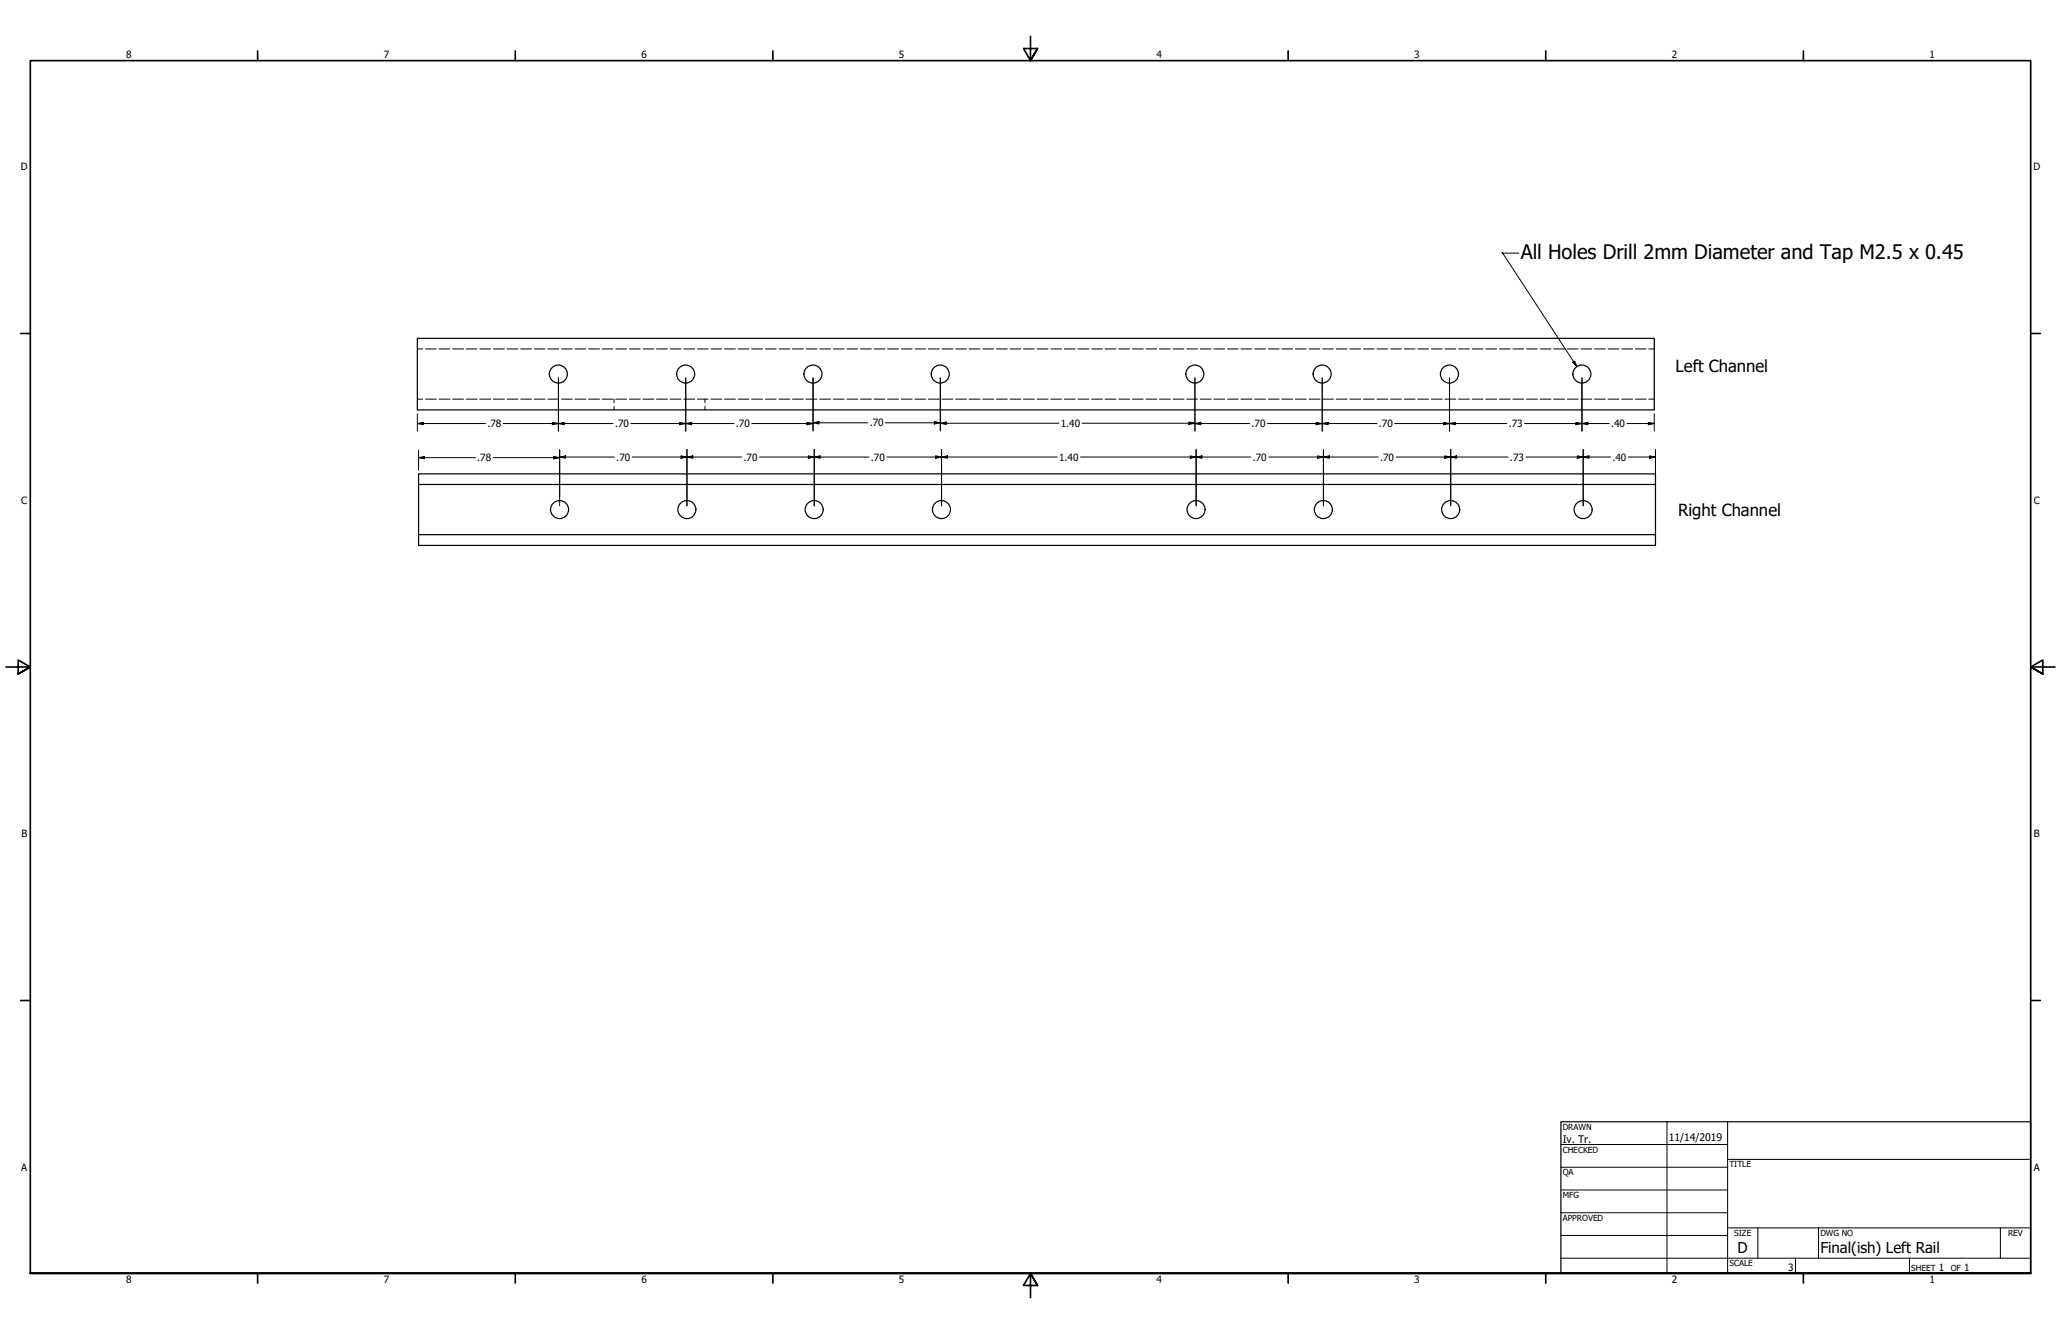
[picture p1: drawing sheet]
<svg xmlns="http://www.w3.org/2000/svg" width="864mm" height="559mm" viewBox="0 0 864 559" stroke-linecap="round" stroke-linejoin="round" font-family="sans-serif">
<!-- layer: Hidden (ANSI) -->
<g fill="none" stroke="#000" stroke-width=".42">
<path d="M174.9 146.2h2.3M178.3 146.2h4.5M184 146.2h4.5M189.7 146.2h4.5M195.4 146.2h4.5M201 146.2h4.6M206.8 146.2h4.5M212.5 146.2h4.5M218.2 146.2h4.5M223.8 146.2h4.6M229.6 146.2h4.5M235.3 146.2h4.5"/>
<path d="M240.9 146.2h4.6M246.6 146.2h4.6M252.3 146.2h4.6M258 146.2h4.6M263.7 146.2h4.6M269.4 146.2h4.6M275.1 146.2h4.6M280.8 146.2h4.6M286.5 146.2h4.6M292.2 146.2h4.5M297.9 146.2h4.6M303.6 146.2h4.6"/>
<path d="M309.3 146.2h4.5M315 146.2h4.5M320.7 146.2h4.5M326.4 146.2h4.6M332 146.2h4.6M337.8 146.2h4.5M343.5 146.2h4.5M349.2 146.2h4.5M354.8 146.2h4.6M360.6 146.2h4.5M366.3 146.2h4.5M371.9 146.2h4.6"/>
<path d="M377.6 146.2h4.6M383.3 146.2h4.6M389 146.2h4.6M394.7 146.2h4.6M400.4 146.2h4.6M406.1 146.2h4.6M411.8 146.2h4.6M417.5 146.2h4.6M423.2 146.2h4.5M428.9 146.2h4.6M434.6 146.2h4.6M440.3 146.2h4.5"/>
<path d="M446 146.2h4.5M451.7 146.2h4.5M457.4 146.2h4.6M463 146.2h4.6M468.8 146.2h4.5M474.5 146.2h4.5M480.2 146.2h4.5M485.8 146.2h4.6M491.6 146.2h4.5M497.3 146.2h4.5M502.9 146.2h4.6M508.6 146.2h4.6"/>
<path d="M514.3 146.2h4.6M520 146.2h4.6M525.7 146.2h4.6M531.4 146.2h4.6M537.1 146.2h4.6M542.8 146.2h4.6M548.5 146.2h4.6M554.2 146.2h4.5M559.9 146.2h4.6M565.6 146.2h4.6M571.3 146.2h4.5M577 146.2h4.5"/>
<path d="M582.7 146.2h4.5M588.4 146.2h4.6M594 146.2h4.6M599.8 146.2h4.5M605.5 146.2h4.5M611.2 146.2h4.5M616.8 146.2h4.6M622.6 146.2h4.5M628.3 146.2h4.5M633.9 146.2h4.6M639.6 146.2h4.6M645.4 146.2h4.5"/>
<path d="M651 146.2h4.6M656.7 146.2h4.6M662.4 146.2h4.6M668.1 146.2h4.6M673.8 146.2h4.6M679.5 146.2h4.6M685.2 146.2h4.5M690.9 146.2h2.3M174.9 167.2h2.3M178.3 167.2h4.5M184 167.2h4.5M189.7 167.2h4.5"/>
<path d="M195.4 167.2h4.5M201 167.2h4.6M206.8 167.2h4.5M212.5 167.2h4.5M218.2 167.2h4.5M223.8 167.2h4.6M229.6 167.2h4.5M235.3 167.2h4.5M240.9 167.2h4.6M246.6 167.2h4.6M252.3 167.2h4.6M257.3 167.2v1.5"/>
<path d="M257.3 170.2v1.5M258 167.2h4.6M263.7 167.2h4.6M269.4 167.2h4.6M275.1 167.2h4.6M280.8 167.2h4.6M286.5 167.2h4.6M292.2 167.2h4.5M295.4 167.2v1.5M295.4 170.2v1.5M297.9 167.2h4.6M303.6 167.2h4.6"/>
<path d="M309.3 167.2h4.5M315 167.2h4.5M320.7 167.2h4.5M326.4 167.2h4.6M332 167.2h4.6M337.8 167.2h4.5M343.5 167.2h4.5M349.2 167.2h4.5M354.8 167.2h4.6M360.6 167.2h4.5M366.3 167.2h4.5M371.9 167.2h4.6"/>
<path d="M377.6 167.2h4.6M383.3 167.2h4.6M389 167.2h4.6M394.7 167.2h4.6M400.4 167.2h4.6M406.1 167.2h4.6M411.8 167.2h4.6M417.5 167.2h4.6M423.2 167.2h4.5M428.9 167.2h4.6M434.6 167.2h4.6M440.3 167.2h4.5"/>
<path d="M446 167.2h4.5M451.7 167.2h4.5M457.4 167.2h4.6M463 167.2h4.6M468.8 167.2h4.5M474.5 167.2h4.5M480.2 167.2h4.5M485.8 167.2h4.6M491.6 167.2h4.5M497.3 167.2h4.5M502.9 167.2h4.6M508.6 167.2h4.6"/>
<path d="M514.3 167.2h4.6M520 167.2h4.6M525.7 167.2h4.6M531.4 167.2h4.6M537.1 167.2h4.6M542.8 167.2h4.6M548.5 167.2h4.6M554.2 167.2h4.5M559.9 167.2h4.6M565.6 167.2h4.6M571.3 167.2h4.5M577 167.2h4.5"/>
<path d="M582.7 167.2h4.5M588.4 167.2h4.6M594 167.2h4.6M599.8 167.2h4.5M605.5 167.2h4.5M611.2 167.2h4.5M616.8 167.2h4.6M622.6 167.2h4.5M628.3 167.2h4.5M633.9 167.2h4.6M639.6 167.2h4.6M645.4 167.2h4.5"/>
<path d="M651 167.2h4.6M656.7 167.2h4.6M662.4 167.2h4.6M668.1 167.2h4.6M673.8 167.2h4.6M679.5 167.2h4.6M685.2 167.2h4.5M690.9 167.2h2.3"/>
</g>
<!-- layer: Visible (ANSI) -->
<g fill="none" stroke="#000" stroke-width=".51">
<path d="M174.9 141.7h518.3v30h-518.3zM175.4 202.9v-4.4h518.3v30h-518.3v-4.5M175.4 202.9v21.1h518.3M175.4 202.9h518.3"/>
<circle cx="234" cy="156.7" r="3.8"/>
<circle cx="287.3" cy="156.7" r="3.8"/>
<circle cx="340.6" cy="156.7" r="3.8"/>
<circle cx="394" cy="156.7" r="3.8"/>
<circle cx="500.7" cy="156.7" r="3.8"/>
<circle cx="554" cy="156.7" r="3.8"/>
<circle cx="607.3" cy="156.7" r="3.8"/>
<circle cx="662.8" cy="156.7" r="3.8"/>
<circle cx="234.5" cy="213.5" r="3.8"/>
<circle cx="287.8" cy="213.5" r="3.8"/>
<circle cx="341.2" cy="213.5" r="3.8"/>
<circle cx="394.5" cy="213.5" r="3.8"/>
<circle cx="501.2" cy="213.5" r="3.8"/>
<circle cx="554.5" cy="213.5" r="3.8"/>
<circle cx="607.9" cy="213.5" r="3.8"/>
<circle cx="663.4" cy="213.5" r="3.8"/>
</g>
<!-- layer: Border (ANSI) -->
<g fill="none" stroke="#000" stroke-width=".7">
<path d="M431.8 15.2v10.2l-2.9-5.1h5.8l-2.9 5.1 2.9-5.1M107.9 21.3v4.1M215.9 21.3v4.1M323.8 21.3v4.1M539.8 21.3v4.1M647.7 21.3v4.1M755.6 21.3v4.1M8.6 139.7h4.1M850.9 139.7h4.1M2.5 279.4h10.2l-5.1-2.9v5.8l5.1-2.9-5.1 2.9M861.1 279.4h-10.2l5.1-2.9v5.8l-5.1-2.9 5.1 2.9M8.6 419.1h4.1"/>
<path d="M850.9 419.1h4.1M12.7 533.4v-508h838.2v508h-838.2h838.2M107.9 533.4v4.1M215.9 533.4v4.1M323.8 533.4v4.1M434.7 538.5l-2.9-5.1 2.9 5.1h-5.8l2.9-5.1v10.2M539.8 533.4v4.1M647.7 533.4v4.1M755.6 533.4v4.1"/>
</g>
<!-- layer: Title (ANSI) -->
<g fill="none" stroke="#000" stroke-width=".42">
<path d="M654 479.4h69.9M698.5 469.9v63.5M723.9 469.9v63.5M654 488.9h69.9M654 498.5h69.9M723.9 485.6h127M654 508h69.9M654 517.5h69.9M723.9 514.3h127M736.6 514.3v12.7M762 514.3v12.7M838.2 514.3v12.7"/>
<path d="M654 527h196.9M752.3 527v6.4M800.1 527v6.4"/>
</g>
<path d="M654 469.9h196.9v63.5h-196.9z" fill="none" stroke="#000" stroke-width=".51"/>
<!-- layer: Dimension (ANSI) -->
<g fill="none" stroke="#000" stroke-width=".42">
<path d="M234 158.3v22.3M287.3 158.3v22.3M340.7 158.3v22.3M394 158.3v22.2M500.7 158.3v22.3M554 158.3v22.3M607.4 158.3v22.3M662.9 158.3v22.3M174.9 177.4l2.5-.5v1zM174.9 177.4h28.6M174.9 173.3v7.3M210.9 177.4h46"/>
<path d="M231.5 176.9l2.5 .5-2.5 .5zM234 177.4l2.5-.5v1zM264.4 177.4h43.2M284.8 176.9l2.5 .5-2.5 .5zM287.3 177.4l2.5-.5v1zM315 177.4h25.7M338.1 176.9l2.6 .5-2.6 .5zM340.7 177.1l2.5-.5v1zM340.7 177.1h22.9M371 177.1h23M391.5 176.6l2.5 .5-2.5 .5zM394 177.3l2.5-.5v1z"/>
<path d="M394 177.3h49.7M453.5 177.3h47.2M498.2 176.8l2.5 .5-2.5 .5zM500.7 177.4l2.5-.5v1zM500.7 177.4h22.9M531.1 177.4h45.9M551.5 176.9l2.5 .5-2.5 .5zM554 177.4l2.5-.5v1zM584.4 177.4h47M604.8 176.9l2.6 .5-2.6 .5zM607.4 177.4l2.5-.5v1zM638.8 177.4h35.5"/>
<path d="M660.3 176.9l2.6 .5-2.6 .5zM662.9 177.4l2.5-.5v1zM681.7 177.4h11.5M690.7 176.9l2.5 .5-2.5 .5zM693.2 173.3v7.3M175.4 191.7l2.5-.5v1zM175.4 191.7h23.8M175.4 188.5v8.4M206.6 191.7h27.9M232 191.2l2.5 .5-2.5 .5zM234.5 191.5l2.5-.6v1.1zM234.5 188.3v23.6"/>
<path d="M234.5 191.5h22.9M264.9 191.5h45.9M285.4 190.9l2.4 .6-2.4 .5zM287.8 191.5l2.5-.6v1.1zM287.8 188.3v23.6M318.3 191.5h45.8M338.7 190.9l2.5 .6-2.5 .5zM341.2 191.5l2.5-.6v1.1zM341.2 188.3v23.6M371.6 191.5h71.4M392 190.9l2.5 .6-2.5 .5zM394.5 191.5l2.5-.6v1.1z"/>
<path d="M394.5 188.3v23.6M452.8 191.5h71.3M498.7 190.9l2.5 .6-2.5 .5zM501.2 191.5l2.5-.6v1.1zM501.2 188.3v23.6M531.6 191.5h45.9M552.1 190.9l2.4 .6-2.4 .5zM554.5 191.5l2.5-.6v1.1zM554.5 188.3v23.6M585 191.5h46.9M605.4 190.9l2.5 .6-2.5 .5zM607.9 191.5l2.5-.6v1.1z"/>
<path d="M607.9 188.3v23.6M639.4 191.5h35.4M660.9 190.9l2.5 .6-2.5 .5zM663.4 191.5l2.5-.6v1.1zM663.4 188.3v23.6M682.2 191.5h11.5M691.2 190.9l2.5 .6-2.5 .5zM693.7 188.3v13.1"/>
</g>
<g fill="#000">
<path d="M174.9 177.4l2.5-.5v1z" fill-rule="evenodd"/>
<path d="M231.5 176.9l2.5 .5-2.5 .5z" fill-rule="evenodd"/>
<path d="M234 177.4l2.5-.5v1z" fill-rule="evenodd"/>
<path d="M284.8 176.9l2.5 .5-2.5 .5z" fill-rule="evenodd"/>
<path d="M287.3 177.4l2.5-.5v1z" fill-rule="evenodd"/>
<path d="M338.1 176.9l2.6 .5-2.6 .5z" fill-rule="evenodd"/>
<path d="M340.7 177.1l2.5-.5v1z" fill-rule="evenodd"/>
<path d="M391.5 176.6l2.5 .5-2.5 .5z" fill-rule="evenodd"/>
<path d="M394 177.3l2.5-.5v1z" fill-rule="evenodd"/>
<path d="M498.2 176.8l2.5 .5-2.5 .5z" fill-rule="evenodd"/>
<path d="M500.7 177.4l2.5-.5v1z" fill-rule="evenodd"/>
<path d="M551.5 176.9l2.5 .5-2.5 .5z" fill-rule="evenodd"/>
<path d="M554 177.4l2.5-.5v1z" fill-rule="evenodd"/>
<path d="M604.8 176.9l2.6 .5-2.6 .5z" fill-rule="evenodd"/>
<path d="M607.4 177.4l2.5-.5v1z" fill-rule="evenodd"/>
<path d="M660.3 176.9l2.6 .5-2.6 .5z" fill-rule="evenodd"/>
<path d="M662.9 177.4l2.5-.5v1z" fill-rule="evenodd"/>
<path d="M690.7 176.9l2.5 .5-2.5 .5z" fill-rule="evenodd"/>
<path d="M175.4 191.7l2.5-.5v1z" fill-rule="evenodd"/>
<path d="M232 191.2l2.5 .5-2.5 .5z" fill-rule="evenodd"/>
<path d="M234.5 191.5l2.5-.6v1.1z" fill-rule="evenodd"/>
<path d="M285.4 190.9l2.4 .6-2.4 .5z" fill-rule="evenodd"/>
<path d="M287.8 191.5l2.5-.6v1.1z" fill-rule="evenodd"/>
<path d="M338.7 190.9l2.5 .6-2.5 .5z" fill-rule="evenodd"/>
<path d="M341.2 191.5l2.5-.6v1.1z" fill-rule="evenodd"/>
<path d="M392 190.9l2.5 .6-2.5 .5z" fill-rule="evenodd"/>
<path d="M394.5 191.5l2.5-.6v1.1z" fill-rule="evenodd"/>
<path d="M498.7 190.9l2.5 .6-2.5 .5z" fill-rule="evenodd"/>
<path d="M501.2 191.5l2.5-.6v1.1z" fill-rule="evenodd"/>
<path d="M552.1 190.9l2.4 .6-2.4 .5z" fill-rule="evenodd"/>
<path d="M554.5 191.5l2.5-.6v1.1z" fill-rule="evenodd"/>
<path d="M605.4 190.9l2.5 .6-2.5 .5z" fill-rule="evenodd"/>
<path d="M607.9 191.5l2.5-.6v1.1z" fill-rule="evenodd"/>
<path d="M660.9 190.9l2.5 .6-2.5 .5z" fill-rule="evenodd"/>
<path d="M663.4 191.5l2.5-.6v1.1z" fill-rule="evenodd"/>
<path d="M691.2 190.9l2.5 .6-2.5 .5z" fill-rule="evenodd"/>
</g>
<!-- layer: Symbol (ANSI) -->
<path d="M636.4 106h-6.9l-.1-.3 31.4 47.9M659 151.8l.8-.5 1 2.3z" fill="none" stroke="#000" stroke-width=".42"/>
<path d="M659 151.8l.8-.5 1 2.3z" fill-rule="evenodd" fill="#000"/>
<text font-size="8.4" x="637.2" y="108.4">All Holes Drill 2mm Diameter and Tap M2.5 x 0.45</text>
<g font-size="7">
<text x="702.1" y="155.6">Left Channel</text>
<text x="703.2" y="216.3">Right Channel</text>
</g>
<g font-size="6.3">
<text x="728.1" y="524.9">D</text>
<text x="762.8" y="525">Final(ish) Left Rail</text>
</g>
<g font-size="4.4">
<text x="654.8" y="478.7">Iv. Tr.</text>
<text x="699.3" y="478">11/14/2019</text>
</g>
<g font-size="4.2">
<text x="52.8" y="24.4">8</text>
<text x="160.8" y="24.4">7</text>
<text x="268.7" y="24.4">6</text>
<text x="376.7" y="24.4">5</text>
<text x="484.6" y="24.4">4</text>
<text x="592.6" y="24.4">3</text>
<text x="700.5" y="24.4">2</text>
<text x="808.5" y="24.4">1</text>
<text x="8.8" y="71.4">D</text>
<text x="852" y="71.4">D</text>
<text x="204.2" y="178.9">.78</text>
<text x="257.7" y="178.9">.70</text>
<text x="308.4" y="178.9">.70</text>
<text x="364.4" y="178.6">.70</text>
<text x="444.5" y="178.8">1.40</text>
<text x="524.4" y="178.9">.70</text>
<text x="577.8" y="178.9">.70</text>
<text x="632.2" y="178.9">.73</text>
<text x="675.1" y="178.9">.40</text>
<text x="200" y="193.2">.78</text>
<text x="258.3" y="193">.70</text>
<text x="311.6" y="193">.70</text>
<text x="364.9" y="193">.70</text>
<text x="443.8" y="193">1.40</text>
<text x="525" y="193">.70</text>
<text x="578.3" y="193">.70</text>
<text x="632.7" y="193">.73</text>
<text x="675.6" y="193">.40</text>
<text x="8.9" y="211.1">C</text>
<text x="852.2" y="211.1">C</text>
<text x="9" y="350.8">B</text>
<text x="852.2" y="350.8">B</text>
<text x="8.9" y="490.5">A</text>
<text x="852.2" y="490.5">A</text>
<text x="749.3" y="532.6">3</text>
<text x="812.4" y="532.6">1</text>
<text x="823" y="532.6">1</text>
<text x="52.8" y="537.5">8</text>
<text x="160.8" y="537.5">7</text>
<text x="268.7" y="537.5">6</text>
<text x="376.7" y="537.5">5</text>
<text x="484.6" y="537.5">4</text>
<text x="592.6" y="537.5">3</text>
<text x="700.5" y="537.5">2</text>
<text x="808.5" y="537.5">1</text>
</g>
<g font-size="3.5">
<text x="654.8" y="473.2">DRAWN</text>
<text x="654.8" y="482.8">CHECKED</text>
<text x="724.7" y="488.9">TITLE</text>
<text x="654.8" y="492.3">QA</text>
<text x="654.8" y="501.8">MFG</text>
<text x="654.8" y="511.4">APPROVED</text>
<text x="726.7" y="517.7">SIZE</text>
<text x="762.8" y="517.7">DWG NO</text>
<text x="841.4" y="517.7">REV</text>
<text x="724.7" y="530.4">SCALE</text>
<text x="800.9" y="532.6">SHEET</text>
<text x="817.4" y="532.6">OF</text>
</g>
</svg>
